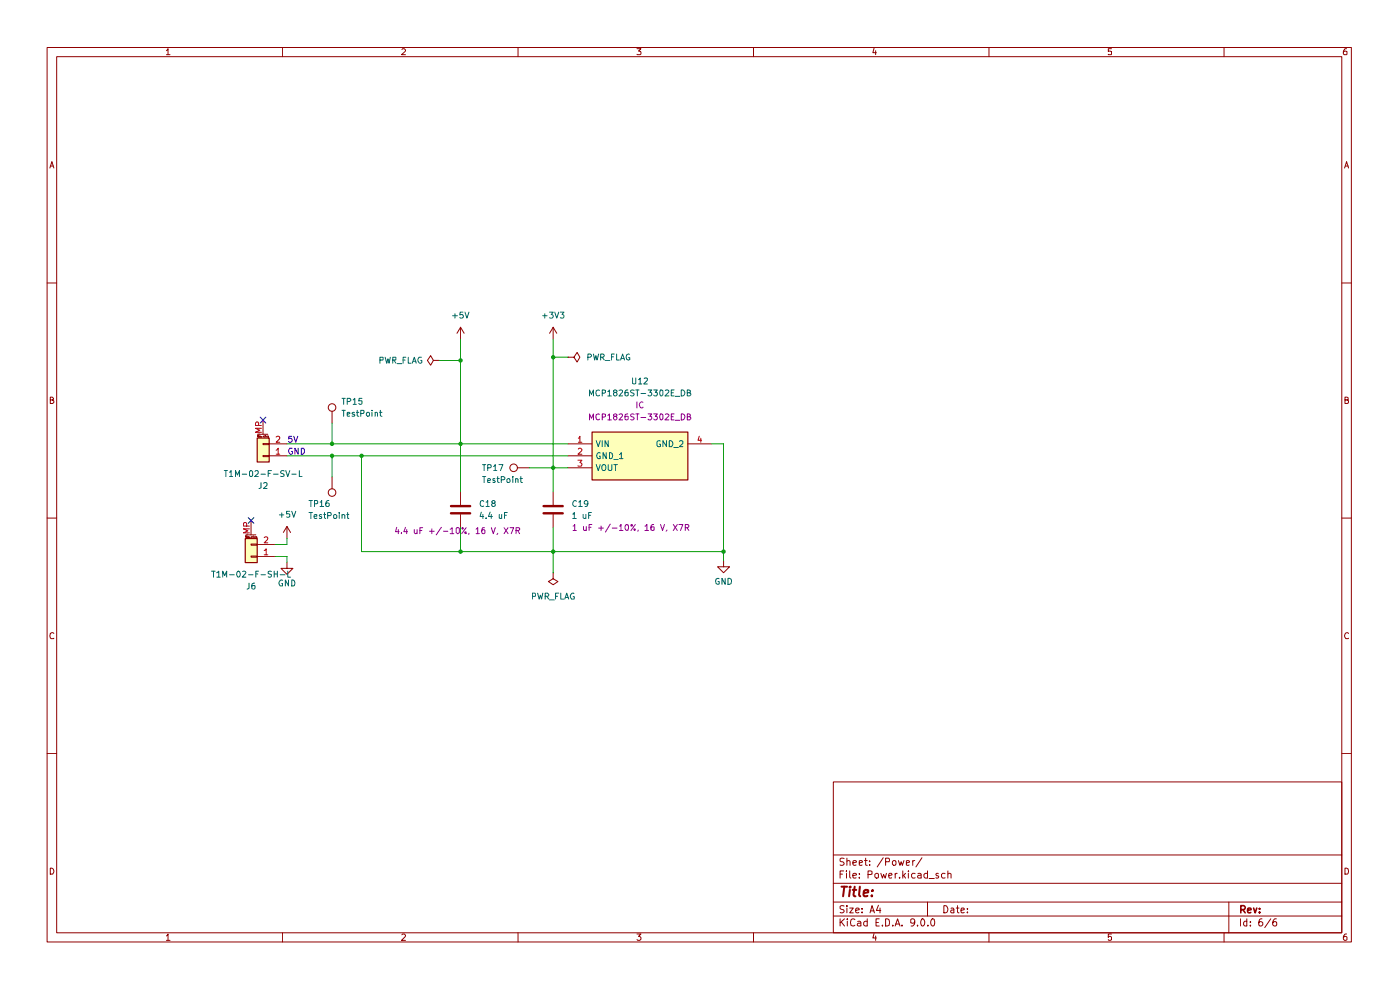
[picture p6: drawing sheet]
(kicad_sch
 (version 20250114)
 (generator "eeschema")
 (generator_version "9.0")
 (paper "A4")
 (lib_symbols
  (symbol "Connector:TestPoint"
   (pin_numbers (hide yes))
   (pin_names
    (offset 0.762) (hide yes)) (exclude_from_sim no) (in_bom yes) (on_board yes)
   (property "Reference" "TP" (at 0 6.858 0) (effects (font (size 1.27 1.27))))
   (property "Value" "TestPoint" (at 0 5.08 0) (effects (font (size 1.27 1.27))))
   (property "Footprint" "" (at 5.08 0 0) (effects (font (size 1.27 1.27)) (hide yes)))
   (property "Datasheet" "~" (at 5.08 0 0) (effects (font (size 1.27 1.27)) (hide yes)))
   (property "Description" "test point" (at 0 0 0) (effects (font (size 1.27 1.27)) (hide yes)))
   (symbol "TestPoint_0_1"
    (circle (center 0 3.302) (radius 0.762) (stroke (width 0) (type default)) (fill (type none))))
   (symbol "TestPoint_1_1"
    (pin passive line (at 0 0 90) (length 2.54) (name "1" (effects (font (size 1.27 1.27)))) (number "1" (effects (font (size 1.27 1.27))))))
   (embedded_fonts no))
  (symbol "Connector_Generic_MountingPin:Conn_01x02_MountingPin"
   (pin_names
    (offset 1.016) (hide yes)) (exclude_from_sim no) (in_bom yes) (on_board yes)
   (property "Reference" "J" (at 0 2.54 0) (effects (font (size 1.27 1.27))))
   (property "Value" "Conn_01x02_MountingPin" (at 1.27 -5.08 0) (effects (font (size 1.27 1.27)) (justify left)))
   (property "Footprint" "" (at 0 0 0) (effects (font (size 1.27 1.27)) (hide yes)))
   (property "Datasheet" "~" (at 0 0 0) (effects (font (size 1.27 1.27)) (hide yes)))
   (property "Description" "Generic connectable mounting pin connector, single row, 01x02, script generated (kicad-library-utils/schlib/autogen/connector/)" (at 0 0 0) (effects (font (size 1.27 1.27)) (hide yes)))
   (symbol "Conn_01x02_MountingPin_1_1"
    (rectangle (start -1.27 1.27) (end 1.27 -3.81) (stroke (width 0.254) (type default)) (fill (type background)))
    (rectangle (start -1.27 0.127) (end 0 -0.127) (stroke (width 0.1524) (type default)) (fill (type none)))
    (rectangle (start -1.27 -2.413) (end 0 -2.667) (stroke (width 0.1524) (type default)) (fill (type none)))
    (polyline (pts (xy -1.016 -4.572) (xy 1.016 -4.572)) (stroke (width 0.1524) (type default)) (fill (type none)))
    (text "Mounting" (at 0 -4.191 0) (effects (font (size 0.381 0.381))))
    (pin passive line (at -5.08 0 0) (length 3.81) (name "Pin_1" (effects (font (size 1.27 1.27)))) (number "1" (effects (font (size 1.27 1.27)))))
    (pin passive line (at -5.08 -2.54 0) (length 3.81) (name "Pin_2" (effects (font (size 1.27 1.27)))) (number "2" (effects (font (size 1.27 1.27)))))
    (pin passive line (at 0 -7.62 90) (length 3.048) (name "MountPin" (effects (font (size 1.27 1.27)))) (number "MP" (effects (font (size 1.27 1.27))))))
   (embedded_fonts no))
  (symbol "Device:C"
   (pin_numbers (hide yes))
   (pin_names
    (offset 0.254)) (exclude_from_sim no) (in_bom yes) (on_board yes)
   (property "Reference" "C" (at 0.635 2.54 0) (effects (font (size 1.27 1.27)) (justify left)))
   (property "Value" "C" (at 0.635 -2.54 0) (effects (font (size 1.27 1.27)) (justify left)))
   (property "Footprint" "" (at 0.9652 -3.81 0) (effects (font (size 1.27 1.27)) (hide yes)))
   (property "Datasheet" "~" (at 0 0 0) (effects (font (size 1.27 1.27)) (hide yes)))
   (property "Description" "Unpolarized capacitor" (at 0 0 0) (effects (font (size 1.27 1.27)) (hide yes)))
   (symbol "C_0_1"
    (polyline (pts (xy -2.032 0.762) (xy 2.032 0.762)) (stroke (width 0.508) (type default)) (fill (type none)))
    (polyline (pts (xy -2.032 -0.762) (xy 2.032 -0.762)) (stroke (width 0.508) (type default)) (fill (type none))))
   (symbol "C_1_1"
    (pin passive line (at 0 3.81 270) (length 2.794) (name "~" (effects (font (size 1.27 1.27)))) (number "1" (effects (font (size 1.27 1.27)))))
    (pin passive line (at 0 -3.81 90) (length 2.794) (name "~" (effects (font (size 1.27 1.27)))) (number "2" (effects (font (size 1.27 1.27))))))
   (embedded_fonts no))
  (symbol "MCP1826ST-3302E_DB:MCP1826ST-3302E_DB" (exclude_from_sim no) (in_bom yes) (on_board yes)
   (property "Reference" "" (at 0 0 0) (effects (font (size 1.27 1.27))))
   (property "Value" "MCP1826ST-3302E_DB" (at 0 0 0) (effects (font (size 1.27 1.27))))
   (property "Footprint" "" (at 0 0 0) (effects (font (size 1.27 1.27)) (hide yes)))
   (property "Datasheet" "" (at 0 0 0) (effects (font (size 1.27 1.27)) (hide yes)))
   (property "Description" "MICROCHIP - MCP1826ST-3302E/DB - LDO, AEC-Q100, FIXED, 3.3V, 1A, SOT-223" (at 0 0 0) (effects (font (size 1.27 1.27)) (hide yes)))
   (property "Reference_1" "IC" (at 26.67 7.62 0) (effects (font (size 1.27 1.27)) (justify left top)))
   (property "Value_1" "MCP1826ST-3302E_DB" (at 26.67 5.08 0) (effects (font (size 1.27 1.27)) (justify left top)))
   (property "Footprint_1" "SOT230P700X180-4N" (at 26.67 -94.92 0) (effects (font (size 1.27 1.27)) (justify left top) (hide yes)))
   (property "Datasheet_1" "http://ww1.microchip.com/downloads/en/DeviceDoc/22057B.pdf" (at 26.67 -194.92 0) (effects (font (size 1.27 1.27)) (justify left top) (hide yes)))
   (property "Height" "1.8" (at 26.67 -394.92 0) (effects (font (size 1.27 1.27)) (justify left top) (hide yes)))
   (property "Manufacturer_Name" "Microchip" (at 26.67 -494.92 0) (effects (font (size 1.27 1.27)) (justify left top) (hide yes)))
   (property "Manufacturer_Part_Number" "MCP1826ST-3302E/DB" (at 26.67 -594.92 0) (effects (font (size 1.27 1.27)) (justify left top) (hide yes)))
   (property "Mouser Part Number" "579-MCP1826ST3302EDB" (at 26.67 -694.92 0) (effects (font (size 1.27 1.27)) (justify left top) (hide yes)))
   (property "Mouser Price/Stock" "https://www.mouser.co.uk/ProductDetail/Microchip-Technology/MCP1826ST-3302E-DB?qs=gsqZ4L1luKonwDKtf8IO%252Bw%3D%3D" (at 26.67 -794.92 0) (effects (font (size 1.27 1.27)) (justify left top) (hide yes)))
   (property "Arrow Part Number" "MCP1826ST-3302E/DB" (at 26.67 -894.92 0) (effects (font (size 1.27 1.27)) (justify left top) (hide yes)))
   (property "Arrow Price/Stock" "https://www.arrow.com/en/products/mcp1826st-3302edb/microchip-technology?region=nac" (at 26.67 -994.92 0) (effects (font (size 1.27 1.27)) (justify left top) (hide yes)))
   (symbol "MCP1826ST-3302E_DB_1_1"
    (rectangle (start 5.08 2.54) (end 25.4 -7.62) (stroke (width 0.254) (type default)) (fill (type background)))
    (pin passive line (at 0 0 0) (length 5.08) (name "VIN" (effects (font (size 1.27 1.27)))) (number "1" (effects (font (size 1.27 1.27)))))
    (pin passive line (at 0 -2.54 0) (length 5.08) (name "GND_1" (effects (font (size 1.27 1.27)))) (number "2" (effects (font (size 1.27 1.27)))))
    (pin passive line (at 0 -5.08 0) (length 5.08) (name "VOUT" (effects (font (size 1.27 1.27)))) (number "3" (effects (font (size 1.27 1.27)))))
    (pin passive line (at 30.48 0 180) (length 5.08) (name "GND_2" (effects (font (size 1.27 1.27)))) (number "4" (effects (font (size 1.27 1.27))))))
   (embedded_fonts no))
  (symbol "power:+3.3V"
   (power)
   (pin_names
    (offset 0)) (exclude_from_sim no) (in_bom yes) (on_board yes)
   (property "Reference" "#PWR" (at 0 -3.81 0) (effects (font (size 1.27 1.27)) (hide yes)))
   (property "Value" "+3.3V" (at 0 3.556 0) (effects (font (size 1.27 1.27))))
   (property "Footprint" "" (at 0 0 0) (effects (font (size 1.27 1.27)) (hide yes)))
   (property "Datasheet" "" (at 0 0 0) (effects (font (size 1.27 1.27)) (hide yes)))
   (property "Description" "Power symbol creates a global label with name \"+3.3V\"" (at 0 0 0) (effects (font (size 1.27 1.27)) (hide yes)))
   (symbol "+3.3V_0_1"
    (polyline (pts (xy -0.762 1.27) (xy 0 2.54)) (stroke (width 0) (type default)) (fill (type none)))
    (polyline (pts (xy 0 2.54) (xy 0.762 1.27)) (stroke (width 0) (type default)) (fill (type none)))
    (polyline (pts (xy 0 0) (xy 0 2.54)) (stroke (width 0) (type default)) (fill (type none))))
   (symbol "+3.3V_1_1"
    (pin power_in line (at 0 0 90) (length 0) (hide yes) (name "+3V3" (effects (font (size 1.27 1.27)))) (number "1" (effects (font (size 1.27 1.27))))))
   (embedded_fonts no))
  (symbol "power:+5V"
   (power)
   (pin_names
    (offset 0)) (exclude_from_sim no) (in_bom yes) (on_board yes)
   (property "Reference" "#PWR" (at 0 -3.81 0) (effects (font (size 1.27 1.27)) (hide yes)))
   (property "Value" "+5V" (at 0 3.556 0) (effects (font (size 1.27 1.27))))
   (property "Footprint" "" (at 0 0 0) (effects (font (size 1.27 1.27)) (hide yes)))
   (property "Datasheet" "" (at 0 0 0) (effects (font (size 1.27 1.27)) (hide yes)))
   (property "Description" "Power symbol creates a global label with name \"+5V\"" (at 0 0 0) (effects (font (size 1.27 1.27)) (hide yes)))
   (symbol "+5V_0_1"
    (polyline (pts (xy -0.762 1.27) (xy 0 2.54)) (stroke (width 0) (type default)) (fill (type none)))
    (polyline (pts (xy 0 2.54) (xy 0.762 1.27)) (stroke (width 0) (type default)) (fill (type none)))
    (polyline (pts (xy 0 0) (xy 0 2.54)) (stroke (width 0) (type default)) (fill (type none))))
   (symbol "+5V_1_1"
    (pin power_in line (at 0 0 90) (length 0) (hide yes) (name "+5V" (effects (font (size 1.27 1.27)))) (number "1" (effects (font (size 1.27 1.27))))))
   (embedded_fonts no))
  (symbol "power:GND"
   (power)
   (pin_names
    (offset 0)) (exclude_from_sim no) (in_bom yes) (on_board yes)
   (property "Reference" "#PWR" (at 0 -6.35 0) (effects (font (size 1.27 1.27)) (hide yes)))
   (property "Value" "GND" (at 0 -3.81 0) (effects (font (size 1.27 1.27))))
   (property "Footprint" "" (at 0 0 0) (effects (font (size 1.27 1.27)) (hide yes)))
   (property "Datasheet" "" (at 0 0 0) (effects (font (size 1.27 1.27)) (hide yes)))
   (property "Description" "Power symbol creates a global label with name \"GND\" , ground" (at 0 0 0) (effects (font (size 1.27 1.27)) (hide yes)))
   (symbol "GND_0_1"
    (polyline (pts (xy 0 0) (xy 0 -1.27) (xy 1.27 -1.27) (xy 0 -2.54) (xy -1.27 -1.27) (xy 0 -1.27)) (stroke (width 0) (type default)) (fill (type none))))
   (symbol "GND_1_1"
    (pin power_in line (at 0 0 270) (length 0) (hide yes) (name "GND" (effects (font (size 1.27 1.27)))) (number "1" (effects (font (size 1.27 1.27))))))
   (embedded_fonts no))
  (symbol "power:PWR_FLAG"
   (power)
   (pin_numbers (hide yes))
   (pin_names
    (offset 0) (hide yes)) (exclude_from_sim no) (in_bom yes) (on_board yes)
   (property "Reference" "#FLG" (at 0 1.905 0) (effects (font (size 1.27 1.27)) (hide yes)))
   (property "Value" "PWR_FLAG" (at 0 3.81 0) (effects (font (size 1.27 1.27))))
   (property "Footprint" "" (at 0 0 0) (effects (font (size 1.27 1.27)) (hide yes)))
   (property "Datasheet" "~" (at 0 0 0) (effects (font (size 1.27 1.27)) (hide yes)))
   (property "Description" "Special symbol for telling ERC where power comes from" (at 0 0 0) (effects (font (size 1.27 1.27)) (hide yes)))
   (symbol "PWR_FLAG_0_0"
    (pin power_out line (at 0 0 90) (length 0) (name "pwr" (effects (font (size 1.27 1.27)))) (number "1" (effects (font (size 1.27 1.27))))))
   (symbol "PWR_FLAG_0_1"
    (polyline (pts (xy 0 0) (xy 0 1.27) (xy -1.016 1.905) (xy 0 2.54) (xy 1.016 1.905) (xy 0 1.27)) (stroke (width 0) (type default)) (fill (type none))))
   (embedded_fonts no)))
 (text "GND"
  (exclude_from_sim no)
  (at 60.96 96.774 0)
  (effects (font (size 1.27 1.27)) (justify left bottom)))
 (text "5V"
  (exclude_from_sim no)
  (at 60.96 94.234 0)
  (effects (font (size 1.27 1.27)) (justify left bottom)))
 (junction
  (at 117.475 75.819)
  (diameter 0)
  (color 0 0 0 0))
 (junction
  (at 70.485 94.234)
  (diameter 0)
  (color 0 0 0 0))
 (junction
  (at 76.835 96.774)
  (diameter 0)
  (color 0 0 0 0))
 (junction
  (at 97.79 117.094)
  (diameter 0)
  (color 0 0 0 0))
 (junction
  (at 97.79 76.454)
  (diameter 0)
  (color 0 0 0 0))
 (junction
  (at 70.485 96.774)
  (diameter 0)
  (color 0 0 0 0))
 (junction
  (at 97.79 94.234)
  (diameter 0)
  (color 0 0 0 0))
 (junction
  (at 153.67 117.094)
  (diameter 0)
  (color 0 0 0 0))
 (junction
  (at 117.475 117.094)
  (diameter 0)
  (color 0 0 0 0))
 (junction
  (at 117.475 99.314)
  (diameter 0)
  (color 0 0 0 0))
 (no_connect
  (at 55.88 89.154))
 (no_connect
  (at 53.34 110.49))
 (wire
  (pts (xy 60.96 118.11) (xy 60.96 119.38))
  (stroke (width 0) (type default)))
 (wire
  (pts (xy 76.835 96.774) (xy 76.835 117.094))
  (stroke (width 0) (type default)))
 (wire
  (pts (xy 76.835 117.094) (xy 97.79 117.094))
  (stroke (width 0) (type default)))
 (wire
  (pts (xy 97.79 94.234) (xy 97.79 104.394))
  (stroke (width 0) (type default)))
 (wire
  (pts (xy 120.65 94.234) (xy 97.79 94.234))
  (stroke (width 0) (type default)))
 (wire
  (pts (xy 117.475 117.094) (xy 153.67 117.094))
  (stroke (width 0) (type default)))
 (wire
  (pts (xy 117.475 75.819) (xy 120.65 75.819))
  (stroke (width 0) (type default)))
 (wire
  (pts (xy 97.79 117.094) (xy 117.475 117.094))
  (stroke (width 0) (type default)))
 (wire
  (pts (xy 58.42 115.57) (xy 60.96 115.57))
  (stroke (width 0) (type default)))
 (wire
  (pts (xy 60.96 96.774) (xy 70.485 96.774))
  (stroke (width 0) (type default)))
 (wire
  (pts (xy 70.485 96.774) (xy 76.835 96.774))
  (stroke (width 0) (type default)))
 (wire
  (pts (xy 153.67 117.094) (xy 153.67 118.999))
  (stroke (width 0) (type default)))
 (wire
  (pts (xy 60.96 115.57) (xy 60.96 114.3))
  (stroke (width 0) (type default)))
 (wire
  (pts (xy 117.475 72.009) (xy 117.475 75.819))
  (stroke (width 0) (type default)))
 (wire
  (pts (xy 112.395 99.314) (xy 117.475 99.314))
  (stroke (width 0) (type default)))
 (wire
  (pts (xy 117.475 117.094) (xy 117.475 121.539))
  (stroke (width 0) (type default)))
 (wire
  (pts (xy 60.96 94.234) (xy 70.485 94.234))
  (stroke (width 0) (type default)))
 (wire
  (pts (xy 153.67 94.234) (xy 153.67 117.094))
  (stroke (width 0) (type default)))
 (wire
  (pts (xy 117.475 75.819) (xy 117.475 99.314))
  (stroke (width 0) (type default)))
 (wire
  (pts (xy 76.835 96.774) (xy 120.65 96.774))
  (stroke (width 0) (type default)))
 (wire
  (pts (xy 97.79 112.014) (xy 97.79 117.094))
  (stroke (width 0) (type default)))
 (wire
  (pts (xy 58.42 118.11) (xy 60.96 118.11))
  (stroke (width 0) (type default)))
 (wire
  (pts (xy 93.345 76.454) (xy 97.79 76.454))
  (stroke (width 0) (type default)))
 (wire
  (pts (xy 117.475 112.014) (xy 117.475 117.094))
  (stroke (width 0) (type default)))
 (wire
  (pts (xy 97.79 72.009) (xy 97.79 76.454))
  (stroke (width 0) (type default)))
 (wire
  (pts (xy 97.79 76.454) (xy 97.79 94.234))
  (stroke (width 0) (type default)))
 (wire
  (pts (xy 117.475 99.314) (xy 117.475 104.394))
  (stroke (width 0) (type default)))
 (wire
  (pts (xy 151.13 94.234) (xy 153.67 94.234))
  (stroke (width 0) (type default)))
 (wire
  (pts (xy 117.475 99.314) (xy 120.65 99.314))
  (stroke (width 0) (type default)))
 (wire
  (pts (xy 70.485 96.774) (xy 70.485 101.219))
  (stroke (width 0) (type default)))
 (wire
  (pts (xy 70.485 94.234) (xy 97.79 94.234))
  (stroke (width 0) (type default)))
 (wire
  (pts (xy 70.485 89.789) (xy 70.485 94.234))
  (stroke (width 0) (type default)))
 (symbol
  (lib_id "Device:C")
  (at 97.79 108.204 0)
  (unit 1)
  (exclude_from_sim no)
  (in_bom yes)
  (on_board yes)
  (dnp no)
  (property "Reference" "C18" (at 101.6 106.9339 0) (effects (font (size 1.27 1.27)) (justify left)))
  (property "Value" "4.4 uF" (at 101.6 109.4739 0) (effects (font (size 1.27 1.27)) (justify left)))
  (property "Footprint" "Capacitor_SMD:C_0805_2012Metric" (at 98.7552 112.014 0) (effects (font (size 1.27 1.27)) (hide yes)))
  (property "Datasheet" "~" (at 97.79 108.204 0) (effects (font (size 1.27 1.27)) (hide yes)))
  (property "Description" "" (at 97.79 108.204 0) (effects (font (size 1.27 1.27)) (hide yes)))
  (property "Reference_1" "4.4 uF +/-10%, 16 V, X7R" (at 97.155 112.649 0) (effects (font (size 1.27 1.27))))
  (pin "1")
  (pin "2"))
 (symbol
  (lib_id "Connector:TestPoint")
  (at 70.485 89.789 0)
  (unit 1)
  (exclude_from_sim no)
  (in_bom yes)
  (on_board yes)
  (dnp no)
  (fields_autoplaced yes)
  (property "Reference" "TP15" (at 72.39 85.2169 0) (effects (font (size 1.27 1.27)) (justify left)))
  (property "Value" "TestPoint" (at 72.39 87.7569 0) (effects (font (size 1.27 1.27)) (justify left)))
  (property "Footprint" "TestPoint:TestPoint_Pad_D1.5mm" (at 75.565 89.789 0) (effects (font (size 1.27 1.27)) (hide yes)))
  (property "Datasheet" "~" (at 75.565 89.789 0) (effects (font (size 1.27 1.27)) (hide yes)))
  (property "Description" "" (at 70.485 89.789 0) (effects (font (size 1.27 1.27)) (hide yes)))
  (pin "1"))
 (symbol
  (lib_id "Connector:TestPoint")
  (at 112.395 99.314 90)
  (unit 1)
  (exclude_from_sim no)
  (in_bom yes)
  (on_board yes)
  (dnp no)
  (property "Reference" "TP17" (at 102.235 99.314 90) (effects (font (size 1.27 1.27)) (justify right)))
  (property "Value" "TestPoint" (at 102.235 101.854 90) (effects (font (size 1.27 1.27)) (justify right)))
  (property "Footprint" "TestPoint:TestPoint_Pad_D1.5mm" (at 112.395 94.234 0) (effects (font (size 1.27 1.27)) (hide yes)))
  (property "Datasheet" "~" (at 112.395 94.234 0) (effects (font (size 1.27 1.27)) (hide yes)))
  (property "Description" "" (at 112.395 99.314 0) (effects (font (size 1.27 1.27)) (hide yes)))
  (pin "1"))
 (symbol
  (lib_id "Connector_Generic_MountingPin:Conn_01x02_MountingPin")
  (at 53.34 118.11 180)
  (unit 1)
  (exclude_from_sim no)
  (in_bom yes)
  (on_board yes)
  (dnp no)
  (property "Reference" "J6" (at 53.34 124.46 0) (effects (font (size 1.27 1.27))))
  (property "Value" "T1M-02-F-SH-L" (at 53.34 121.92 0) (effects (font (size 1.27 1.27))))
  (property "Footprint" "DaisyBio_Mira:T1M-02-X-SH-L" (at 53.34 118.11 0) (effects (font (size 1.27 1.27)) (hide yes)))
  (property "Datasheet" "~" (at 53.34 118.11 0) (effects (font (size 1.27 1.27)) (hide yes)))
  (property "Description" "Generic connectable mounting pin connector, single row, 01x02, script generated (kicad-library-utils/schlib/autogen/connector/)" (at 53.34 118.11 0) (effects (font (size 1.27 1.27)) (hide yes)))
  (pin "MP")
  (pin "2")
  (pin "1"))
 (symbol
  (lib_id "power:GND")
  (at 153.67 118.999 0)
  (unit 1)
  (exclude_from_sim no)
  (in_bom yes)
  (on_board yes)
  (dnp no)
  (fields_autoplaced yes)
  (property "Reference" "#PWR023" (at 153.67 125.349 0) (effects (font (size 1.27 1.27)) (hide yes)))
  (property "Value" "GND" (at 153.67 123.444 0) (effects (font (size 1.27 1.27))))
  (property "Footprint" "" (at 153.67 118.999 0) (effects (font (size 1.27 1.27)) (hide yes)))
  (property "Datasheet" "" (at 153.67 118.999 0) (effects (font (size 1.27 1.27)) (hide yes)))
  (property "Description" "" (at 153.67 118.999 0) (effects (font (size 1.27 1.27)) (hide yes)))
  (pin "1"))
 (symbol
  (lib_id "MCP1826ST-3302E_DB:MCP1826ST-3302E_DB")
  (at 120.65 94.234 0)
  (unit 1)
  (exclude_from_sim no)
  (in_bom yes)
  (on_board yes)
  (dnp no)
  (fields_autoplaced yes)
  (property "Reference" "U12" (at 135.89 80.899 0) (effects (font (size 1.27 1.27))))
  (property "Value" "MCP1826ST-3302E_DB" (at 135.89 83.439 0) (effects (font (size 1.27 1.27))))
  (property "Footprint" "DaisyBio_Mira:SOT230P700X180-4N" (at 120.65 94.234 0) (effects (font (size 1.27 1.27)) (hide yes)))
  (property "Datasheet" "https://4donline.ihs.com/images/VipMasterIC/IC/MCHP/MCHP-S-A0019340516/MCHP-S-A0019427962-1.pdf?hkey=EF798316E3902B6ED9A73243A3159BB0" (at 120.65 94.234 0) (effects (font (size 1.27 1.27)) (hide yes)))
  (property "Description" "" (at 120.65 94.234 0) (effects (font (size 1.27 1.27)) (hide yes)))
  (property "Reference_1" "IC" (at 135.89 85.979 0) (effects (font (size 1.27 1.27))))
  (property "Value_1" "MCP1826ST-3302E_DB" (at 135.89 88.519 0) (effects (font (size 1.27 1.27))))
  (property "Footprint_1" "SOT230P700X180-4N" (at 147.32 189.154 0) (effects (font (size 1.27 1.27)) (justify left top) (hide yes)))
  (property "Datasheet_1" "http://ww1.microchip.com/downloads/en/DeviceDoc/22057B.pdf" (at 147.32 289.154 0) (effects (font (size 1.27 1.27)) (justify left top) (hide yes)))
  (property "Height" "1.8" (at 147.32 489.154 0) (effects (font (size 1.27 1.27)) (justify left top) (hide yes)))
  (property "Manufacturer_Name" "Microchip" (at 147.32 589.154 0) (effects (font (size 1.27 1.27)) (justify left top) (hide yes)))
  (property "Manufacturer_Part_Number" "MCP1826ST-3302E/DB" (at 147.32 689.154 0) (effects (font (size 1.27 1.27)) (justify left top) (hide yes)))
  (property "Mouser Part Number" "579-MCP1826ST3302EDB" (at 147.32 789.154 0) (effects (font (size 1.27 1.27)) (justify left top) (hide yes)))
  (property "Mouser Price/Stock" "https://www.mouser.co.uk/ProductDetail/Microchip-Technology/MCP1826ST-3302E-DB?qs=gsqZ4L1luKonwDKtf8IO%252Bw%3D%3D" (at 147.32 889.154 0) (effects (font (size 1.27 1.27)) (justify left top) (hide yes)))
  (property "Arrow Part Number" "MCP1826ST-3302E/DB" (at 147.32 989.154 0) (effects (font (size 1.27 1.27)) (justify left top) (hide yes)))
  (property "Arrow Price/Stock" "https://www.arrow.com/en/products/mcp1826st-3302edb/microchip-technology?region=nac" (at 147.32 1089.154 0) (effects (font (size 1.27 1.27)) (justify left top) (hide yes)))
  (pin "1")
  (pin "2")
  (pin "3")
  (pin "4"))
 (symbol
  (lib_id "power:PWR_FLAG")
  (at 117.475 121.539 180)
  (unit 1)
  (exclude_from_sim no)
  (in_bom yes)
  (on_board yes)
  (dnp no)
  (fields_autoplaced yes)
  (property "Reference" "#FLG02" (at 117.475 123.444 0) (effects (font (size 1.27 1.27)) (hide yes)))
  (property "Value" "PWR_FLAG" (at 117.475 126.619 0) (effects (font (size 1.27 1.27))))
  (property "Footprint" "" (at 117.475 121.539 0) (effects (font (size 1.27 1.27)) (hide yes)))
  (property "Datasheet" "~" (at 117.475 121.539 0) (effects (font (size 1.27 1.27)) (hide yes)))
  (property "Description" "" (at 117.475 121.539 0) (effects (font (size 1.27 1.27)) (hide yes)))
  (pin "1"))
 (symbol
  (lib_id "power:PWR_FLAG")
  (at 93.345 76.454 90)
  (unit 1)
  (exclude_from_sim no)
  (in_bom yes)
  (on_board yes)
  (dnp no)
  (property "Reference" "#FLG01" (at 91.44 76.454 0) (effects (font (size 1.27 1.27)) (hide yes)))
  (property "Value" "PWR_FLAG" (at 85.09 76.454 90) (effects (font (size 1.27 1.27))))
  (property "Footprint" "" (at 93.345 76.454 0) (effects (font (size 1.27 1.27)) (hide yes)))
  (property "Datasheet" "~" (at 93.345 76.454 0) (effects (font (size 1.27 1.27)) (hide yes)))
  (property "Description" "" (at 93.345 76.454 0) (effects (font (size 1.27 1.27)) (hide yes)))
  (pin "1"))
 (symbol
  (lib_id "power:GND")
  (at 60.96 119.38 0)
  (unit 1)
  (exclude_from_sim no)
  (in_bom yes)
  (on_board yes)
  (dnp no)
  (fields_autoplaced yes)
  (property "Reference" "#PWR027" (at 60.96 125.73 0) (effects (font (size 1.27 1.27)) (hide yes)))
  (property "Value" "GND" (at 60.96 123.825 0) (effects (font (size 1.27 1.27))))
  (property "Footprint" "" (at 60.96 119.38 0) (effects (font (size 1.27 1.27)) (hide yes)))
  (property "Datasheet" "" (at 60.96 119.38 0) (effects (font (size 1.27 1.27)) (hide yes)))
  (property "Description" "" (at 60.96 119.38 0) (effects (font (size 1.27 1.27)) (hide yes)))
  (pin "1"))
 (symbol
  (lib_id "Connector_Generic_MountingPin:Conn_01x02_MountingPin")
  (at 55.88 96.774 180)
  (unit 1)
  (exclude_from_sim no)
  (in_bom yes)
  (on_board yes)
  (dnp no)
  (property "Reference" "J2" (at 55.88 103.124 0) (effects (font (size 1.27 1.27))))
  (property "Value" "T1M-02-F-SV-L" (at 55.88 100.584 0) (effects (font (size 1.27 1.27))))
  (property "Footprint" "DaisyBio_Mira:T1M02FSVL" (at 55.88 96.774 0) (effects (font (size 1.27 1.27)) (hide yes)))
  (property "Datasheet" "~" (at 55.88 96.774 0) (effects (font (size 1.27 1.27)) (hide yes)))
  (property "Description" "Generic connectable mounting pin connector, single row, 01x02, script generated (kicad-library-utils/schlib/autogen/connector/)" (at 55.88 96.774 0) (effects (font (size 1.27 1.27)) (hide yes)))
  (pin "MP")
  (pin "2")
  (pin "1"))
 (symbol
  (lib_id "power:+5V")
  (at 60.96 114.3 0)
  (unit 1)
  (exclude_from_sim no)
  (in_bom yes)
  (on_board yes)
  (dnp no)
  (fields_autoplaced yes)
  (property "Reference" "#PWR024" (at 60.96 118.11 0) (effects (font (size 1.27 1.27)) (hide yes)))
  (property "Value" "+5V" (at 60.96 109.22 0) (effects (font (size 1.27 1.27))))
  (property "Footprint" "" (at 60.96 114.3 0) (effects (font (size 1.27 1.27)) (hide yes)))
  (property "Datasheet" "" (at 60.96 114.3 0) (effects (font (size 1.27 1.27)) (hide yes)))
  (property "Description" "" (at 60.96 114.3 0) (effects (font (size 1.27 1.27)) (hide yes)))
  (pin "1"))
 (symbol
  (lib_id "power:+3.3V")
  (at 117.475 72.009 0)
  (unit 1)
  (exclude_from_sim no)
  (in_bom yes)
  (on_board yes)
  (dnp no)
  (fields_autoplaced yes)
  (property "Reference" "#PWR022" (at 117.475 75.819 0) (effects (font (size 1.27 1.27)) (hide yes)))
  (property "Value" "+3V3" (at 117.475 66.929 0) (effects (font (size 1.27 1.27))))
  (property "Footprint" "" (at 117.475 72.009 0) (effects (font (size 1.27 1.27)) (hide yes)))
  (property "Datasheet" "" (at 117.475 72.009 0) (effects (font (size 1.27 1.27)) (hide yes)))
  (property "Description" "" (at 117.475 72.009 0) (effects (font (size 1.27 1.27)) (hide yes)))
  (pin "1"))
 (symbol
  (lib_id "power:+5V")
  (at 97.79 72.009 0)
  (unit 1)
  (exclude_from_sim no)
  (in_bom yes)
  (on_board yes)
  (dnp no)
  (fields_autoplaced yes)
  (property "Reference" "#PWR021" (at 97.79 75.819 0) (effects (font (size 1.27 1.27)) (hide yes)))
  (property "Value" "+5V" (at 97.79 66.929 0) (effects (font (size 1.27 1.27))))
  (property "Footprint" "" (at 97.79 72.009 0) (effects (font (size 1.27 1.27)) (hide yes)))
  (property "Datasheet" "" (at 97.79 72.009 0) (effects (font (size 1.27 1.27)) (hide yes)))
  (property "Description" "" (at 97.79 72.009 0) (effects (font (size 1.27 1.27)) (hide yes)))
  (pin "1"))
 (symbol
  (lib_id "Device:C")
  (at 117.475 108.204 0)
  (unit 1)
  (exclude_from_sim no)
  (in_bom yes)
  (on_board yes)
  (dnp no)
  (property "Reference" "C19" (at 121.285 106.9339 0) (effects (font (size 1.27 1.27)) (justify left)))
  (property "Value" "1 uF" (at 121.285 109.4739 0) (effects (font (size 1.27 1.27)) (justify left)))
  (property "Footprint" "Capacitor_SMD:C_0805_2012Metric" (at 118.4402 112.014 0) (effects (font (size 1.27 1.27)) (hide yes)))
  (property "Datasheet" "~" (at 117.475 108.204 0) (effects (font (size 1.27 1.27)) (hide yes)))
  (property "Description" "" (at 117.475 108.204 0) (effects (font (size 1.27 1.27)) (hide yes)))
  (property "Reference_1" "1 uF +/-10%, 16 V, X7R" (at 133.985 112.014 0) (effects (font (size 1.27 1.27))))
  (pin "1")
  (pin "2"))
 (symbol
  (lib_id "power:PWR_FLAG")
  (at 120.65 75.819 270)
  (unit 1)
  (exclude_from_sim no)
  (in_bom yes)
  (on_board yes)
  (dnp no)
  (fields_autoplaced yes)
  (property "Reference" "#FLG03" (at 122.555 75.819 0) (effects (font (size 1.27 1.27)) (hide yes)))
  (property "Value" "PWR_FLAG" (at 124.46 75.8189 90) (effects (font (size 1.27 1.27)) (justify left)))
  (property "Footprint" "" (at 120.65 75.819 0) (effects (font (size 1.27 1.27)) (hide yes)))
  (property "Datasheet" "~" (at 120.65 75.819 0) (effects (font (size 1.27 1.27)) (hide yes)))
  (property "Description" "" (at 120.65 75.819 0) (effects (font (size 1.27 1.27)) (hide yes)))
  (pin "1"))
 (symbol
  (lib_id "Connector:TestPoint")
  (at 70.485 101.219 180)
  (unit 1)
  (exclude_from_sim no)
  (in_bom yes)
  (on_board yes)
  (dnp no)
  (property "Reference" "TP16" (at 65.405 106.934 0) (effects (font (size 1.27 1.27)) (justify right)))
  (property "Value" "TestPoint" (at 65.405 109.474 0) (effects (font (size 1.27 1.27)) (justify right)))
  (property "Footprint" "TestPoint:TestPoint_Pad_D1.5mm" (at 65.405 101.219 0) (effects (font (size 1.27 1.27)) (hide yes)))
  (property "Datasheet" "~" (at 65.405 101.219 0) (effects (font (size 1.27 1.27)) (hide yes)))
  (property "Description" "" (at 70.485 101.219 0) (effects (font (size 1.27 1.27)) (hide yes)))
  (pin "1")))
